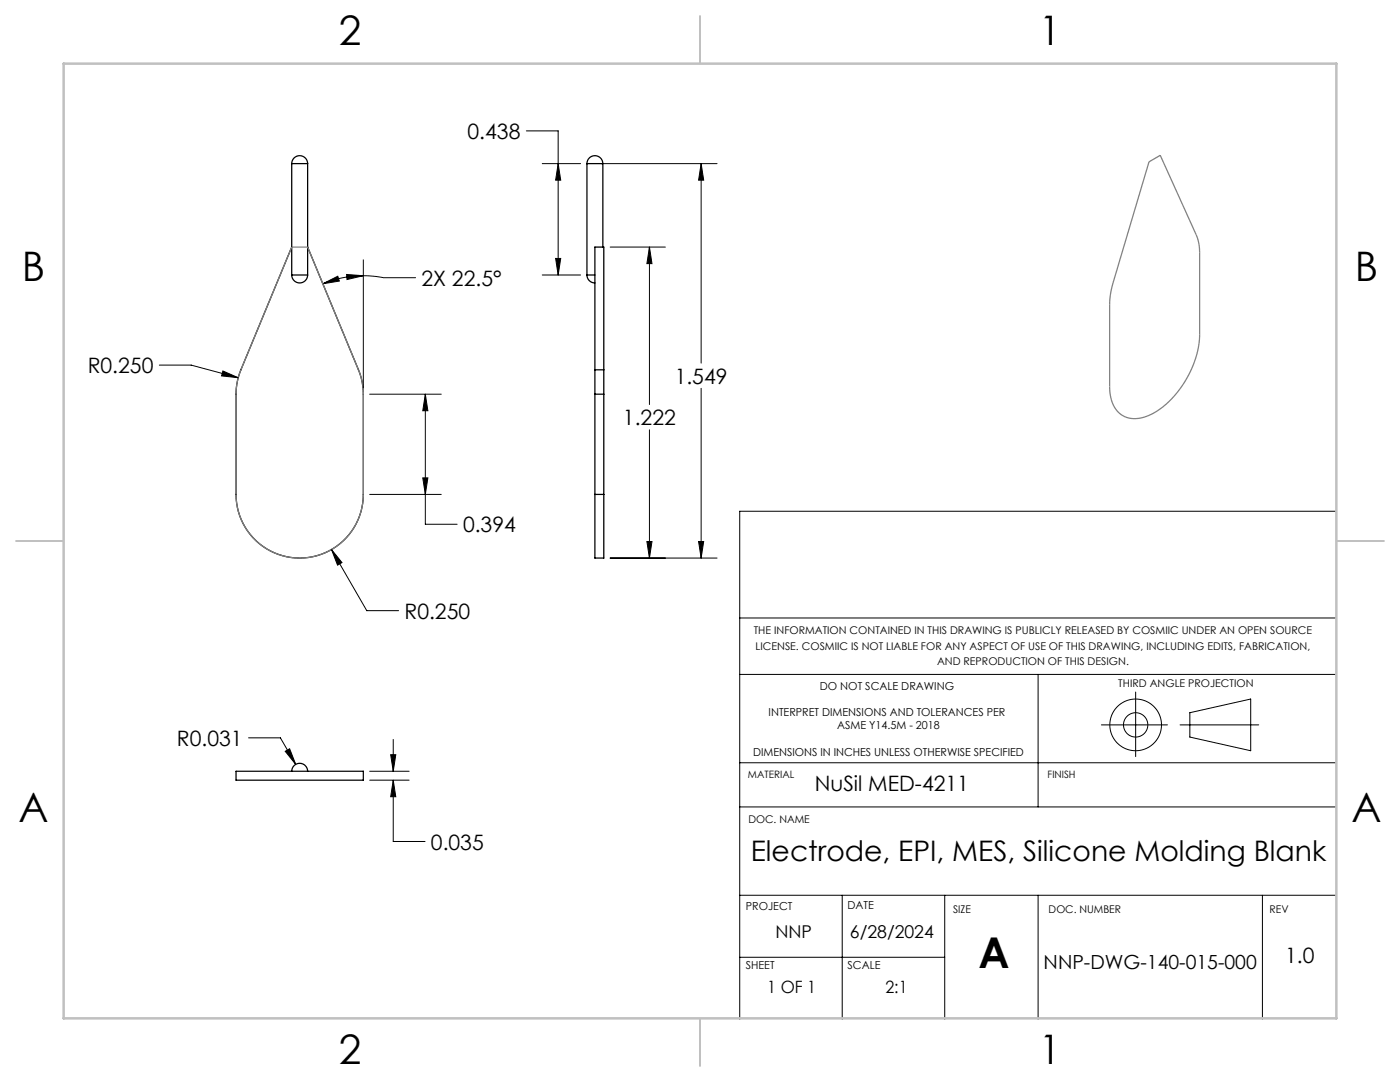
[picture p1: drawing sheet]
<svg xmlns="http://www.w3.org/2000/svg" width="279mm" height="216mm" viewBox="0 0 279 216" stroke-linecap="round" stroke-linejoin="round" font-family="sans-serif">
<g fill="none" stroke="#000" stroke-width=".25">
<path d="M58.2 32.6a1.59 1.59 0 0 1 1.6-1.5 1.59 1.59 0 0 1 1.6 1.5M58.2 32.6h3.2M58.2 32.6v22.3M61.4 32.6v22.3M117.1 32.6a1.59 1.59 0 0 1 1.6-1.5 1.59 1.59 0 0 1 1.6 1.5M117.1 32.6h3.2M117.1 32.6v22.3M120.3 32.6v16.7M58.2 54.9h3.2M58.2 54.9a1.59 1.59 0 0 0 1.6 1.6 1.59 1.59 0 0 0 1.6-1.6M58.2 49.3l-10.1 24.5a12.7 12.7 0 0 0-1 4.9v20a12.7 12.7 0 0 0 12.7 12.7 12.7 12.7 0 0 0 12.7-12.7v-20a12.7 12.7 0 0 0-1-4.9l-10.1-24.5M117.1 54.9a1.59 1.59 0 0 0 1.6 1.6"/>
<path d="M117.1 54.9h1.6M118.7 73.8v4.9M118.7 73.8v-24.5h1.8v24.5M118.7 78.7v20M118.7 78.7h1.8M118.7 73.8h1.8M120.5 73.8v4.9M120.5 78.7v20M118.7 98.7v12.7h1.8v-12.7M118.7 98.7h1.8M47.1 153.9h25.4v1.8h-25.4zM58.2 153.9a1.59 1.59 0 0 1 1.6-1.6 1.59 1.59 0 0 1 1.6 1.6"/>
</g>
<g fill="none" stroke="#000" stroke-width=".2">
<path d="M105 26.1h6.4v28.8M108.2 32.6h7.7M111.4 32.6l.5 3.3h-1zM120 32.6h23.1M139.9 32.6l.5 3.3h-1zM139.9 32.6v39.9M64.4 56.6l3-1.5 .3 1zM69.2 54.8l3.3 .2-3.2 .8zM72.5 55a21.1 21.1 0 0 0-8.1 1.6M72.5 55l4.1 .4h6.3M72.5 51.8v25.6M108.2 54.9h7.7"/>
<path d="M110.9 51.6h1l-.5 3.3zM121.8 49.3h11M129.6 49.3l.5 3.3h-1zM129.6 49.3v31.4M31.8 72.9h6.3l9.4 2.5M44.5 74l3 1.4-3.3-.4zM73.8 78.7h14.3M84.9 78.7l.5 3.3h-1zM84.9 78.7v25.9h6.3M139.9 77.5v33.9M73.8 98.7h14.3M84.4 95.4h1l-.5 3.3z"/>
<path d="M129.6 85.8v25.6M66.2 109.7l2 2.6-.8 .5zM66.2 109.7l7 12.2h6.3M121.8 111.4h21.3M129.1 108.1h1l-.5 3.3zM139.4 108.1h1l-.5 3.3zM266.7 102h-119.1v101.4M147.6 123.3h119.1M147.6 134.6h119.1M207.2 134.6v26.4M226.6 138.1v12.9M49.6 147.2h6.4l3 5.3"/>
<path d="M56.9 149.9l.9-.5 1.2 3.1zM73.8 153.9h7.9M73.8 155.7h7.9M78 150.6h1l-.5 3.3zM78.5 155.7l.5 3.3h-1zM78.5 155.7v12.2h6.3M78.5 147.5v6.4M147.6 152.2h119.1M219.8 144.6h13.2M235.5 144.6h15.7M237.5 142.2l12.1-2.7v10.3l-12.1-2.7zM147.6 161h119.1"/>
<path d="M147.6 178.6h119.1M168.1 178.6v24.8M188.5 178.6v24.8M207.2 178.6v24.8M251.9 178.6v24.8M147.6 191h40.9"/>
<circle cx="226.6" cy="144.6" r="2.43"/>
<circle cx="226.6" cy="144.6" r="5.2"/>
</g>
<path d="M229.3 32.3l2.3-1.3 7.1 15.9a8.6 8.6 0 0 1 .7 3.5v16.4a19.5 19.5 0 0 1-9.9 16 5.3 5.3 0 0 1-6.7-1l-.5-.8-.5-1.2-.3-2.3v-16.7l.1-1.9 .5-2.5zM58.2 49.3h3.2l10.1 24.5a12.7 12.7 0 0 1 1 4.9v20a12.7 12.7 0 0 1-12.7 12.7 12.7 12.7 0 0 1-12.7-12.7v-20a12.7 12.7 0 0 1 1-4.9z" fill="none" stroke="#808080" stroke-width=".25"/>
<path d="M139.7 3.2v9.5M3.2 107.9h9.5M266.7 107.9h9.5M139.7 203.2v9.5" fill="none" stroke="#c0c0c0" stroke-width=".25"/>
<path d="M12.7 12.7h254v190.5h-254z" fill="none" stroke="#c0c0c0" stroke-width=".5"/>
<g fill="#000">
<path d="M139.9 32.6l.5 3.3h-1zM139.4 108.1h1l-.5 3.3zM111.4 32.6l.5 3.3h-1zM110.9 51.6h1l-.5 3.3zM129.6 49.3l.5 3.3h-1zM129.1 108.1h1l-.5 3.3z"/>
<path d="M66.2 109.7l1.2 3.1 .8-.5zM44.5 74l-.3 1 3.3 .4zM69.2 54.8l3.3 .2-3.2 .8zM64.4 56.6l3-1.5 .3 1zM84.4 95.4h1l-.5 3.3zM84.9 78.7l.5 3.3h-1zM78 150.6h1l-.5 3.3zM78.5 155.7l.5 3.3h-1zM56.9 149.9l2.1 2.6-1.2-3.1z"/>
</g>
<text font-size="8.5" x="195.3" y="193.2">A</text>
<g font-size="8.1">
<text x="67.6" y="8.9">2</text>
<text x="207.3" y="8.9">1</text>
<text x="4.4" y="56.2">B</text>
<text x="270.4" y="56.2">B</text>
<text x="3.7" y="164.1">A</text>
<text x="269.7" y="164.1">A</text>
<text x="67.6" y="212.4">2</text>
<text x="207.3" y="212.4">1</text>
</g>
<text font-size="5.6" x="149.8" y="171.9">Electrode, EPI, MES, Silicone Molding Blank</text>
<g font-size="4.2">
<text x="93.3" y="27.7">0.438</text>
<text x="84.1" y="57">2X 22.5°</text>
<text x="17.5" y="74.5">R0.250</text>
<text x="134.6" y="76.6">1.549</text>
<text x="124.3" y="84.8">1.222</text>
<text x="92.4" y="106.2">0.394</text>
<text x="80.7" y="123.5">R0.250</text>
<text x="35.3" y="148.8">R0.031</text>
<text x="162.6" y="157.8">NuSil MED-4211</text>
<text x="86" y="169.5">0.035</text>
<text x="256.5" y="192.2">1.0</text>
</g>
<text font-size="3.9" x="208.3" y="193.3">NNP-DWG-140-015-000</text>
<g font-size="3.5">
<text x="154.7" y="187.2">NNP</text>
<text x="169.6" y="187.2">6/28/2024</text>
</g>
<g font-size="3.4">
<text x="153.1" y="198.2">1 OF 1</text>
<text x="176.7" y="198.2">2:1</text>
</g>
<g font-size="2.2">
<text x="163.6" y="137.6">DO NOT SCALE DRAWING</text>
<text x="153.4" y="142.9">INTERPRET DIMENSIONS AND TOLERANCES PER</text>
<text x="167.1" y="145.6">ASME Y14.5M - 2018</text>
<text x="150.3" y="150.9">DIMENSIONS IN INCHES UNLESS OTHERWISE SPECIFIED</text>
<text x="148.8" y="181.7">PROJECT</text>
<text x="169.1" y="181.4">DATE</text>
<text x="148.8" y="193.3">SHEET</text>
<text x="169.1" y="193.3">SCALE</text>
</g>
<g font-size="2.1">
<text x="150.4" y="126.6">THE INFORMATION CONTAINED IN THIS DRAWING IS PUBLICLY RELEASED BY COSMIIC UNDER AN OPEN SOURCE</text>
<text x="150.8" y="129.7">LICENSE. COSMIIC IS NOT LIABLE FOR ANY ASPECT OF USE OF THIS DRAWING, INCLUDING EDITS, FABRICATION,</text>
<text x="187" y="132.8">AND REPRODUCTION OF THIS DESIGN.</text>
<text x="223.2" y="137.2">THIRD ANGLE PROJECTION</text>
<text x="149.4" y="164.2">DOC. NAME</text>
<text x="190.2" y="182.2">SIZE</text>
<text x="209.3" y="182.2">DOC. NUMBER</text>
<text x="253.4" y="182.2">REV</text>
</g>
<g font-size="2">
<text x="149.3" y="155.3">MATERIAL</text>
<text x="209.1" y="155.3">FINISH</text>
</g>
</svg>
